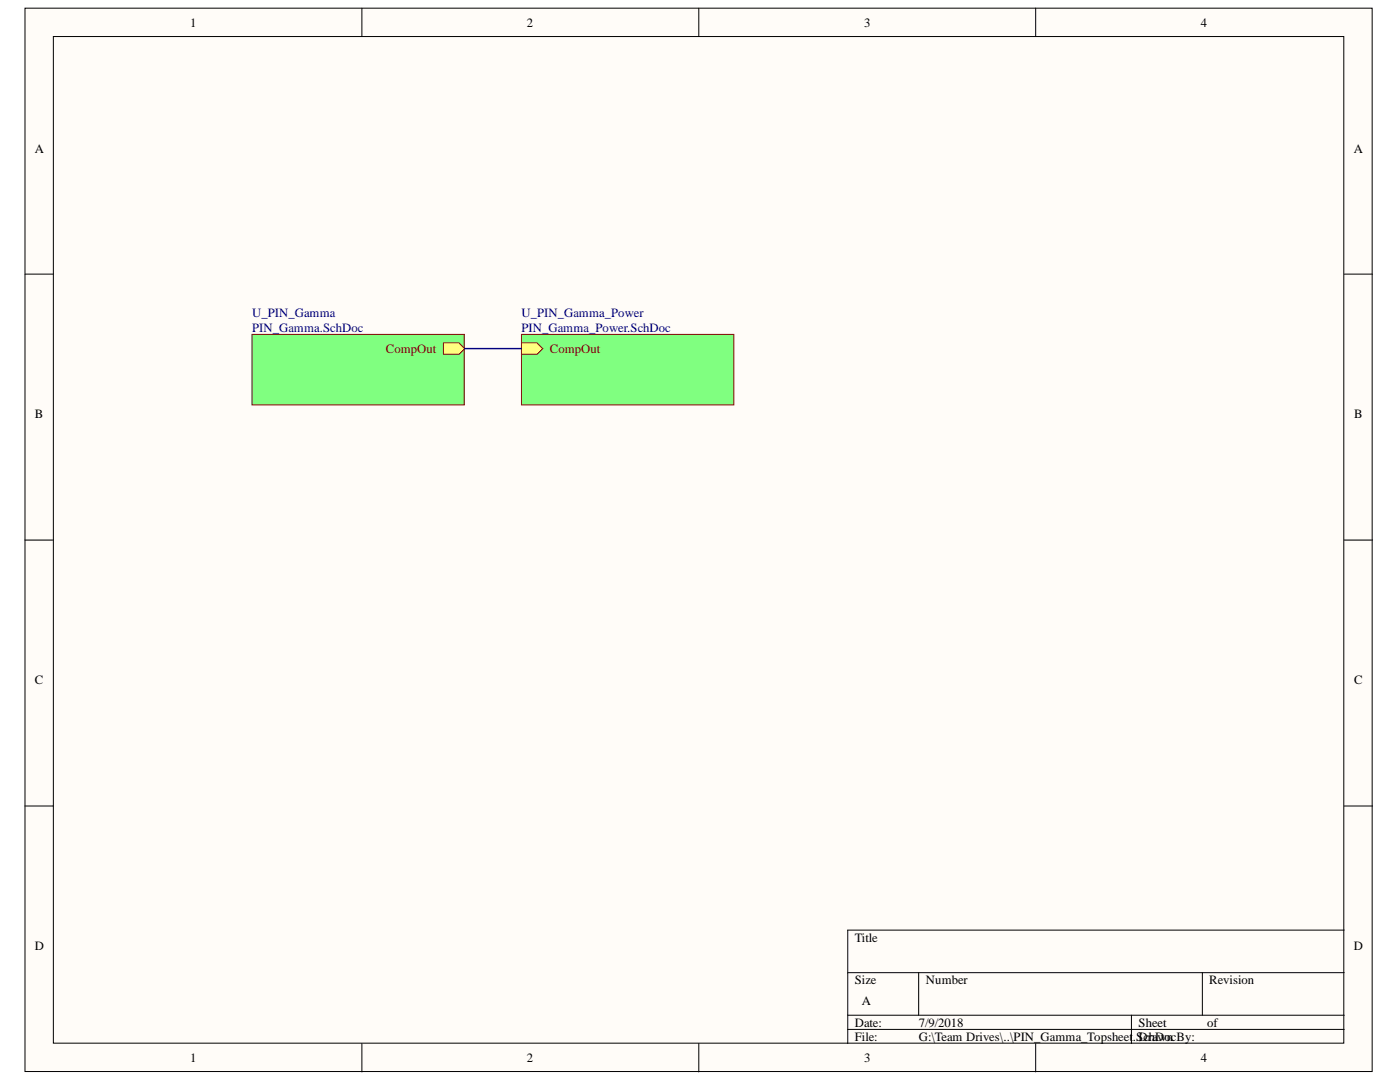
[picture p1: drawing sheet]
<svg xmlns="http://www.w3.org/2000/svg" width="279mm" height="216mm" viewBox="0 0 279 216" stroke-linecap="round" stroke-linejoin="round" font-family="sans-serif">
<g fill="#fffcf8" stroke="#000" stroke-width=".2">
<path d="M5 1.6h268.8v212.2h-268.8z"/>
<path d="M10.6 7.3h257.6v200.9h-257.6z"/>
</g>
<g fill="none" stroke="#000" stroke-width=".2">
<path d="M72.2 1.6v5.7M139.5 1.6v5.7M206.7 1.6v5.7M5 54.7h5.6M268.3 54.7h5.6M5 107.8h5.6M268.3 107.8h5.6M5 160.8h5.6M268.3 160.8h5.6M169.2 194.1h99.1M183.3 194.1v8.5M240 194.1v8.5"/>
<path d="M268.3 185.6h-99.1v22.6M72.2 208.2v5.7M139.5 208.2v5.7M169.2 202.6h99.1M169.2 205.4h99.1M206.7 208.2v5.7M225.8 202.6v5.6"/>
</g>
<path d="M50.3 66.7h42.4v14.1h-42.4z" fill="#80ff80" stroke="#800000" stroke-width=".2"/>
<path d="M88.5 68.4h3.1l1.1 1.2-1.1 1.1h-3.1z" fill-rule="evenodd" fill="#ffff80"/>
<path d="M88.5 68.4h3.1l1.1 1.2-1.1 1.1h-3.1z" fill="none" stroke="#800000" stroke-width=".2"/>
<path d="M104.1 66.7h42.4v14.1h-42.4z" fill="#80ff80" stroke="#800000" stroke-width=".2"/>
<path d="M104.1 68.4h3.1l1.1 1.2-1.1 1.1h-3.1z" fill-rule="evenodd" fill="#ffff80"/>
<path d="M104.1 68.4h3.1l1.1 1.2-1.1 1.1h-3.1z" fill="none" stroke="#800000" stroke-width=".2"/>
<path d="M92.7 69.6h11.4" fill="none" stroke="#000080" stroke-width=".28"/>
<g font-size="2.5">
<text x="38" y="5.3">1</text>
<text x="105.2" y="5.3">2</text>
<text x="172.5" y="5.3">3</text>
<text x="239.7" y="5.3">4</text>
<text x="6.9" y="30.4">A</text>
<text x="270.2" y="30.4">A</text>
<text x="6.9" y="83.5">B</text>
<text x="270.3" y="83.5">B</text>
<text x="6.9" y="136.6">C</text>
<text x="270.3" y="136.6">C</text>
<text x="6.9" y="189.6">D</text>
<text x="170.6" y="187.9">Title</text>
<text x="270.2" y="189.6">D</text>
<text x="170.6" y="196.4">Size</text>
<text x="184.8" y="196.4">Number</text>
<text x="241.3" y="196.4">Revision</text>
<text x="172" y="200.6">A</text>
<text x="170.6" y="204.9">Date:</text>
<text x="170.6" y="207.6">File:</text>
<text x="183.4" y="204.9">7/9/2018</text>
<text x="183.4" y="207.6">G:\Team Drives\..\PIN_Gamma_Topsheet</text>
<text x="226.1" y="207.6">.SDcrawn</text>
<text x="227.2" y="204.9">Sheet</text>
<text x="229.3" y="207.6">hDocBy:</text>
<text x="240.9" y="204.9">of</text>
<text x="38" y="212">1</text>
<text x="105.2" y="212">2</text>
<text x="172.5" y="212">3</text>
<text x="239.7" y="212">4</text>
</g>
<g font-size="2.5" fill="#000080">
<text x="50.3" y="63.3">U_PIN_Gamma</text>
<text x="104.1" y="63.3">U_PIN_Gamma_Power</text>
<text x="50.3" y="66.2">PIN_Gamma.SchDoc</text>
<text x="104.1" y="66.2">PIN_Gamma_Power.SchDoc</text>
</g>
<g font-size="2.5" fill="#800000">
<text x="77" y="70.4">CompOut</text>
<text x="109.7" y="70.4">CompOut</text>
</g>
</svg>
